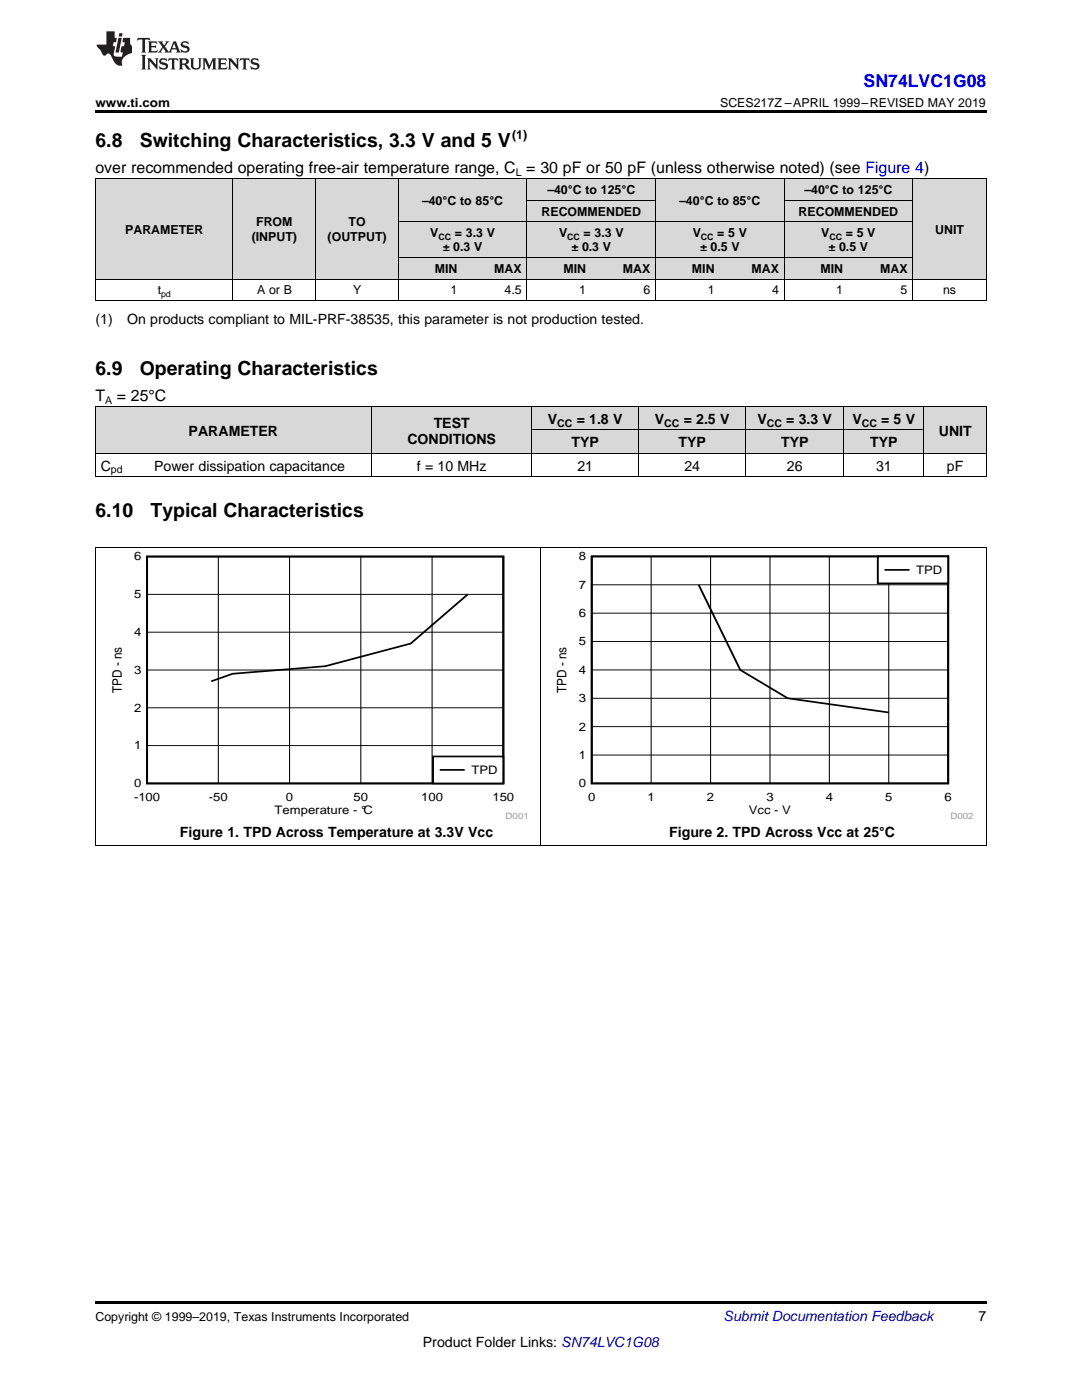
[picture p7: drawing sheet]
<svg xmlns="http://www.w3.org/2000/svg" width="216mm" height="279mm" viewBox="0 0 216 279" stroke-linecap="round" stroke-linejoin="round" font-family="sans-serif">
<g fill="#d8d8d8">
<path d="M19 81.2h10.7v9.3h-10.7z"/>
<path d="M29.7 81.2h24.9v9.3h-24.9z"/>
<path d="M54.6 81.2h19.6v9.3h-19.6z"/>
<path d="M74.2 81.2h32v9.3h-32z"/>
<path d="M184.4 81.2h12.4v9.3h-12.4z"/>
<path d="M106.2 85.9h21.3v4.6h-21.3z"/>
<path d="M127.5 85.9h21.3v4.6h-21.3z"/>
<path d="M148.8 85.9h19.6v4.6h-19.6z"/>
<path d="M168.4 85.9h16v4.6h-16z"/>
<path d="M106.2 81.2h21.3v4.7h-21.3z"/>
<path d="M127.5 81.2h21.3v4.7h-21.3z"/>
<path d="M148.8 81.2h19.6v4.7h-19.6z"/>
<path d="M168.4 81.2h16v4.7h-16z"/>
<path d="M19 35.7h27.5v20h-27.5z"/>
<path d="M46.5 35.7h16.5v20h-16.5z"/>
<path d="M63 35.7h16.5v20h-16.5z"/>
<path d="M182.2 35.7h14.6v20h-14.6z"/>
<path d="M79.5 51.4h12.9v4.3h-12.9z"/>
<path d="M92.4 51.4h12.8v4.3h-12.8z"/>
<path d="M105.2 51.4h12.8v4.3h-12.8z"/>
<path d="M118 51.4h12.8v4.3h-12.8z"/>
<path d="M130.8 51.4h12.9v4.3h-12.9z"/>
<path d="M143.7 51.4h12.8v4.3h-12.8z"/>
<path d="M156.5 51.4h12.8v4.3h-12.8z"/>
<path d="M169.3 51.4h12.9v4.3h-12.9z"/>
<path d="M79.5 44.3h12.9v7.1h-12.9z"/>
<path d="M92.4 44.3h12.8v7.1h-12.8z"/>
<path d="M105.2 44.3h12.8v7.1h-12.8z"/>
<path d="M118 44.3h12.8v7.1h-12.8z"/>
<path d="M130.8 44.3h12.9v7.1h-12.9z"/>
<path d="M143.7 44.3h12.8v7.1h-12.8z"/>
<path d="M156.5 44.3h12.8v7.1h-12.8z"/>
<path d="M169.3 44.3h12.9v7.1h-12.9z"/>
<path d="M79.5 35.7h12.9v8.6h-12.9z"/>
<path d="M92.4 35.7h12.8v8.6h-12.8z"/>
<path d="M130.8 35.7h12.9v8.6h-12.9z"/>
<path d="M143.7 35.7h12.8v8.6h-12.8z"/>
<path d="M105.2 40h12.8v4.3h-12.8z"/>
<path d="M118 40h12.8v4.3h-12.8z"/>
<path d="M156.5 40h12.8v4.3h-12.8z"/>
<path d="M169.3 40h12.9v4.3h-12.9z"/>
<path d="M105.2 35.7h12.8v4.3h-12.8z"/>
<path d="M118 35.7h12.8v4.3h-12.8z"/>
<path d="M156.5 35.7h12.8v4.3h-12.8z"/>
<path d="M169.3 35.7h12.9v4.3h-12.9z"/>
</g>
<path d="M19 259.7h177.8v.5h-177.8z" fill="#000"/>
<g fill="none" stroke="#000" stroke-width=".2">
<path d="M19.1 109.2v59.6M29.3 118.6h71.1M43.6 111.1v45.3M57.8 111.1v45.3M72 111.1v45.3M86.2 111.1v45.3M107.9 109.2v59.6M196.8 109.2v59.6M29.3 133.7h71.1M29.3 126.2h71.1M29.3 148.8h71.1M29.3 141.3h71.1"/>
<path d="M19 168.8h177.8"/>
</g>
<path d="M29.3 111.1h71.1v45.3h-71.1zM93.3 118.6l-11.3 9.8-17.1 4.6-18.5 1.5-4.3 1.5" fill="none" stroke="#000" stroke-width=".36"/>
<path d="M86.4 151h14v5.4h-14z" fill-rule="evenodd" fill="#fff"/>
<path d="M118.1 111h71.1v45.3h-71.1zM139.4 116.7l8.3 17 9.5 5.7 20.1 2.8M86.4 151h14v5.4h-14zM87.9 153.6h4.6" fill="none" stroke="#000" stroke-width=".36"/>
<path d="M118.1 116.7h71.1M129.9 111v45.4M141.8 111v45.4M153.6 111v45.4M165.5 111v45.4M177.3 111v45.4M118.1 139.4h71.1M118.1 133.7h71.1M118.1 128h71.1M118.1 122.4h71.1M118.1 150.7h71.1M118.1 145h71.1" fill="none" stroke="#000" stroke-width=".2"/>
<path d="M175.2 111h14v5.4h-14z" fill-rule="evenodd" fill="#fff"/>
<path d="M175.2 111h14v5.4h-14zM176.7 113.7h4.6" fill="none" stroke="#000" stroke-width=".36"/>
<g fill="none" stroke="#000" stroke-width=".2">
<path d="M19 35.6h177.8M19.1 35.7v24.3M46.5 35.7v24.3M63 35.7v24.3M79.5 35.7v24.3M105.1 35.7v24.3M105.2 40h25.6M130.8 35.7v24.3M156.4 35.7v24.3M156.5 40h25.6M182.1 35.7v24.3M196.8 35.7v24.3"/>
<path d="M19 60h177.8M19 55.7h177.8M79.5 51.4h102.6M79.5 44.3h102.6M19 95.1h177.8M19 90.5h177.8M19 81.2h177.8M19.1 81.2v14M74.1 81.2v14M106.1 81.2v14M106.2 85.8h78.2M127.4 81.2v14"/>
<path d="M148.8 81.2v14M168.3 81.2v14M184.3 81.2v14M196.8 81.2v14M19 109.2h177.8"/>
</g>
<g fill="#000">
<path d="M19 22h177.8v.5h-177.8zM19 60h.2zM62.9 60h.1zM79.4 60h.1zM92.3 60h.1zM105.1 60h.1zM117.9 60h.1zM130.7 60h.1zM143.6 60h.1zM156.4 60h.1zM169.2 60h.1zM182.1 60h.1z"/>
<path d="M196.7 60h.1z"/>
</g>
<g fill="#231f20">
<path d="M27.5 7.6l-.1 .5 .4-.2h.6v.1v2.1l-.2 .4h1l-.3-.4v-2.1l.1-.1h.5l.5 .2-.2-.5zM29.5 8.3l.2 .3v1.5l-.2 .4h1.8l.2-.6a1.04 1.04 0 0 1-1.3 .2v-.7h.6l.3 .2v-.6l-.3 .2h-.6v-.6l.8-.1 .4 .3-.2-.5zM31.5 8.3l.9 1.1-.9 1.1h.8l-.2-.2 .5-.7 .4 .7-.2 .2h1.5l-.1-.2 .1-.4h.9l.1 .4-.2 .2h1l-.3-.3-.7-1.9h-.5l-.9 2-.8-1 .9-1h-.8l.1 .3-.3 .5-.4-.6 .2-.2zM34.7 8.6l.4 1h-.7zM36.3 8.4a.63 .63 0 0 0-.2 .7 .63 .63 0 0 0 .6 .4l.6 .2 .1 .2a.75 .75 0 0 1-.7 .4 .75 .75 0 0 1-.6-.5l.1 .7 .1-.1a1.11 1.11 0 0 0 1.5-.6 1.13 1.13 0 0 0-1.2-.8l-.1-.4a1.04 1.04 0 0 1 1.2 .2l-.2-.5-.1 .1-.5-.2zM28.2 10.9l.2 .4v2.2l-.2 .4h1l-.3-.4v-2.2l.3-.4zM29.3 11.6l.3 .4v1.5l-.3 .4h.8l-.2-.4v-1.3l1.5 1.7v-1.9l.2-.4h-.7l.2 .4v.9l-1.1-1.3zM32 11.8a.62 .62 0 0 0-.2 .7 .62 .62 0 0 0 .6 .4l.6 .1 .1 .3a.76 .76 0 0 1-.7 .3 .76 .76 0 0 1-.6-.4l.1 .7 .1-.1a1.11 1.11 0 0 0 1.5-.6 1.13 1.13 0 0 0-1.2-.8l-.1-.4a1.04 1.04 0 0 1 1.2 .2l-.2-.6-.1 .1-.5-.1zM33.7 11.6l-.2 .6a.61 .61 0 0 1 .8-.3v1.6l-.2 .4h.9l-.2-.4v-1.6a.63 .63 0 0 1 .8 .3l-.2-.6zM35.6 11.6l.3 .4v1.5l-.3 .4h1l-.2-.2v-.8l.5 .2a.76 .76 0 0 0 1.2 .7l-1-1a.58 .58 0 0 0 .6-.5 .58 .58 0 0 0-.5-.6zM36.4 11.9h.1a.45 .45 0 0 1 .5 .1 .45 .45 0 0 1 .1 .5l-.7 .2zM37.9 11.6l.2 .2a2.17 2.17 0 0 0 .3 1.9 .99 .99 0 0 0 1.6-.6v-1.1l.2-.4h-.7l.2 .2a1.92 1.92 0 0 1-.2 1.8 .6 .6 0 0 1-.9-.5v-1.1l.2-.4zM40.4 11.6l.2 .4v1.5l-.2 .4h.7l-.2-.4v-1.4l.8 1.8 .8-1.8v1.4l-.2 .4h.9l-.2-.4v-1.5l.2-.4h-.8l-.6 1.5-.6-1.5zM43.4 11.6l.2 .4v1.5l-.2 .4h1.8l.2-.6a1.04 1.04 0 0 1-1.3 .1v-.6h.5l.4 .2v-.6l-.4 .2h-.5v-.7h.8l.3 .3-.1-.6zM45.5 11.6l.2 .4v1.5l-.2 .4h.7l-.2-.4v-1.3l1.5 1.7v-1.9l.2-.4h-.7l.2 .4v.9l-1.1-1.3zM47.9 11.6l-.1 .6a.61 .61 0 0 1 .8-.3v1.6l-.3 .4h1l-.3-.4 .1-1.6a.63 .63 0 0 1 .7 .3l-.1-.6zM50.2 11.8a.62 .62 0 0 0-.2 .7 .62 .62 0 0 0 .6 .4l.6 .1 .2 .3a.76 .76 0 0 1-.8 .3 .76 .76 0 0 1-.6-.4l.1 .7 .2-.1a1.11 1.11 0 0 0 1.5-.6 1.13 1.13 0 0 0-1.3-.8l-.1-.4a1.04 1.04 0 0 1 1.2 .2l-.1-.6-.2 .1-.5-.1z"/>
<path d="M21.2 6.3v2.6h-1.9l.1 .4 .7 .9a.91 .91 0 0 0 1 .8 .56 .56 0 0 1 .5-.3 .56 .56 0 0 1 .5 .3l.4 .8a1.53 1.53 0 0 0 1.9 1.2 1.54 1.54 0 0 1 1-2.1l.9-.3v-1.4a1.52 1.52 0 0 1-.3-1.6h-1.4l-.2 .8h.5l-.2 .8h-.4l-.2 1v.2l.4 .1-.2 .8a1.93 1.93 0 0 1-1.6-.3l.3-1.8h-.5l.2-.8h.4l.2-.8h-.4v-1.3zM23.6 7.6l-.6 2.9h.7l.6-2.9zM23.8 6.6l-.1 .7h.6l.2-.7z"/>
</g>
<g font-size="3.9">
<text x="19" y="29.3">6.8</text>
<text x="27.9" y="29.3">Switching Characteristics, 3.3 V and 5 V</text>
<text x="19" y="74.8">6.9</text>
<text x="27.9" y="74.8">Operating Characteristics</text>
<text x="19" y="103.3">6.10</text>
<text x="30.1" y="103.3">Typical Characteristics</text>
</g>
<text font-size="3.5" fill="#00f" x="172.3" y="17.3">SN74LVC1G08</text>
<g font-size="3.2">
<text x="19" y="34.4">over recommended operating free-air temperature range, C = 30 pF or 50 pF (unless otherwise noted) (see Figure 4)</text>
<text x="19" y="79.9">T</text>
<text x="23.3" y="79.9">= 25°C</text>
</g>
<g font-size="2.8">
<text x="19" y="64.6">(1)</text>
<text x="25.4" y="64.6">On products compliant to MIL-PRF-38535, this parameter is not production tested.</text>
<text x="37.6" y="86.9">PARAMETER</text>
<text x="81.3" y="88.5">CONDITIONS</text>
<text x="86.5" y="85.3">TEST</text>
<text x="109.3" y="84.6">V</text>
<text x="114.1" y="89.3">TYP</text>
<text x="115.1" y="84.6">= 1.8 V</text>
<text x="130.7" y="84.6">V</text>
<text x="135.4" y="89.3">TYP</text>
<text x="136.4" y="84.6">= 2.5 V</text>
<text x="151.1" y="84.6">V</text>
<text x="155.9" y="89.3">TYP</text>
<text x="156.9" y="84.6">= 3.3 V</text>
<text x="170.1" y="84.6">V</text>
<text x="173.6" y="89.3">TYP</text>
<text x="175.8" y="84.6">= 5 V</text>
<text x="187.3" y="86.9">UNIT</text>
<text x="20.1" y="93.9">C</text>
<text x="30.8" y="93.9">Power dissipation capacitance</text>
<text x="83.2" y="93.9">f = 10 MHz</text>
<text x="115.2" y="93.9">21</text>
<text x="136.6" y="93.9">24</text>
<text x="157" y="93.9">26</text>
<text x="174.8" y="93.9">31</text>
<text x="188.9" y="93.9">pF</text>
<text x="35.9" y="167.1">Figure 1. TPD Across Temperature at 3.3V Vcc</text>
<text x="133.5" y="167.1">Figure 2. TPD Across Vcc at 25°C</text>
<text x="195.3" y="263.6">7</text>
<text x="84.4" y="268.9">Product Folder Links: SN74LVC1G08</text>
</g>
<text font-size="2.8" fill="#0000c8" x="144.4" y="263.6">Submit Documentation Feedback</text>
<g font-size="2.6">
<text x="24.3" y="138.3" transform="rotate(-90 24.3 138.3)">TPD - ns</text>
<text x="113.1" y="138.3" transform="rotate(-90 113.1 138.3)">TPD - ns</text>
</g>
<g font-size="2.5">
<text x="19" y="21.4">www.ti.com</text>
<text x="143.7" y="21.4">SCES217Z –APRIL 1999–REVISED MAY 2019</text>
<text x="102.2" y="27.7">(1)</text>
<text x="84.2" y="40.9">–40°C to 85°C</text>
<text x="109.2" y="38.7">–40°C to 125°C</text>
<text x="135.5" y="40.9">–40°C to 85°C</text>
<text x="160.5" y="38.7">–40°C to 125°C</text>
<text x="25" y="46.6">PARAMETER</text>
<text x="51.1" y="45.2">FROM</text>
<text x="69.6" y="45.2">TO</text>
<text x="85.9" y="47.3">V</text>
<text x="90.8" y="47.3">=</text>
<text x="92.9" y="47.3">3.3 V</text>
<text x="108.1" y="43">RECOMMENDED</text>
<text x="111.5" y="47.3">V</text>
<text x="116.5" y="47.3">=</text>
<text x="118.6" y="47.3">3.3 V</text>
<text x="138.2" y="47.3">V</text>
<text x="143.1" y="47.3">= 5 V</text>
<text x="159.3" y="43">RECOMMENDED</text>
<text x="163.9" y="47.3">V</text>
<text x="168.8" y="47.3">= 5 V</text>
<text x="186.6" y="46.6">UNIT</text>
<text x="50.2" y="48">(INPUT)</text>
<text x="65.4" y="48">(OUTPUT)</text>
<text x="88.4" y="50.2">± 0.3 V</text>
<text x="114.1" y="50.2">± 0.3 V</text>
<text x="139.7" y="50.2">± 0.5 V</text>
<text x="165.3" y="50.2">± 0.5 V</text>
<text x="31.5" y="58.8">t</text>
<text x="51.3" y="58.8">A or B</text>
<text x="70.4" y="58.8">Y</text>
<text x="86.7" y="54.5">MIN</text>
<text x="89.9" y="58.8">1</text>
<text x="98.6" y="54.5">MAX</text>
<text x="100.7" y="58.8">4.5</text>
<text x="112.4" y="54.5">MIN</text>
<text x="115.6" y="58.8">1</text>
<text x="124.3" y="54.5">MAX</text>
<text x="128.4" y="58.8">6</text>
<text x="138.1" y="54.5">MIN</text>
<text x="141.2" y="58.8">1</text>
<text x="150" y="54.5">MAX</text>
<text x="154.1" y="58.8">4</text>
<text x="163.7" y="54.5">MIN</text>
<text x="166.9" y="58.8">1</text>
<text x="175.6" y="54.5">MAX</text>
<text x="179.7" y="58.8">5</text>
<text x="188.2" y="58.8">ns</text>
<text x="19" y="263.6">Copyright © 1999–2019, Texas Instruments Incorporated</text>
</g>
<g font-size="2.3">
<text x="26.7" y="111.8">6</text>
<text x="115.5" y="111.8">8</text>
<text x="26.7" y="119.4">5</text>
<text x="115.5" y="117.5">7</text>
<text x="182.8" y="114.6">TPD</text>
<text x="115.5" y="123.1">6</text>
<text x="26.7" y="126.9">4</text>
<text x="115.5" y="128.8">5</text>
<text x="26.7" y="134.5">3</text>
<text x="115.5" y="134.5">4</text>
<text x="26.7" y="142">2</text>
<text x="115.5" y="140.1">3</text>
<text x="26.7" y="149.6">1</text>
<text x="115.5" y="145.8">2</text>
<text x="94.1" y="154.5">TPD</text>
<text x="115.5" y="151.5">1</text>
<text x="26.7" y="159.8">-100</text>
<text x="26.7" y="157.1">0</text>
<text x="41.7" y="159.8">-50</text>
<text x="57.1" y="159.8">0</text>
<text x="70.6" y="159.8">50</text>
<text x="84" y="159.8">100</text>
<text x="98.3" y="159.8">150</text>
<text x="115.5" y="157.1">0</text>
<text x="117.4" y="159.8">0</text>
<text x="129.2" y="159.8">1</text>
<text x="141.1" y="159.8">2</text>
<text x="152.9" y="159.8">3</text>
<text x="164.8" y="159.8">4</text>
<text x="176.6" y="159.8">5</text>
<text x="188.5" y="159.8">6</text>
<text x="54.8" y="162.5">Temperature - °C</text>
<text x="149.4" y="162.5">Vcc - V</text>
</g>
<g font-size="2.1">
<text x="102.9" y="35.1">L</text>
<text x="21" y="80.6">A</text>
<text x="111.2" y="85.2">CC</text>
<text x="132.5" y="85.2">CC</text>
<text x="153" y="85.2">CC</text>
<text x="171.9" y="85.2">CC</text>
<text x="22.1" y="94.5">pd</text>
</g>
<g font-size="1.8">
<text x="87.5" y="47.8">CC</text>
<text x="113.2" y="47.8">CC</text>
<text x="139.8" y="47.8">CC</text>
<text x="165.5" y="47.8">CC</text>
<text x="32.1" y="59.3">pd</text>
</g>
<g font-size="1.8" fill="#999">
<text x="100.9" y="163.5">D001</text>
<text x="189.6" y="163.5">D002</text>
</g>
</svg>
